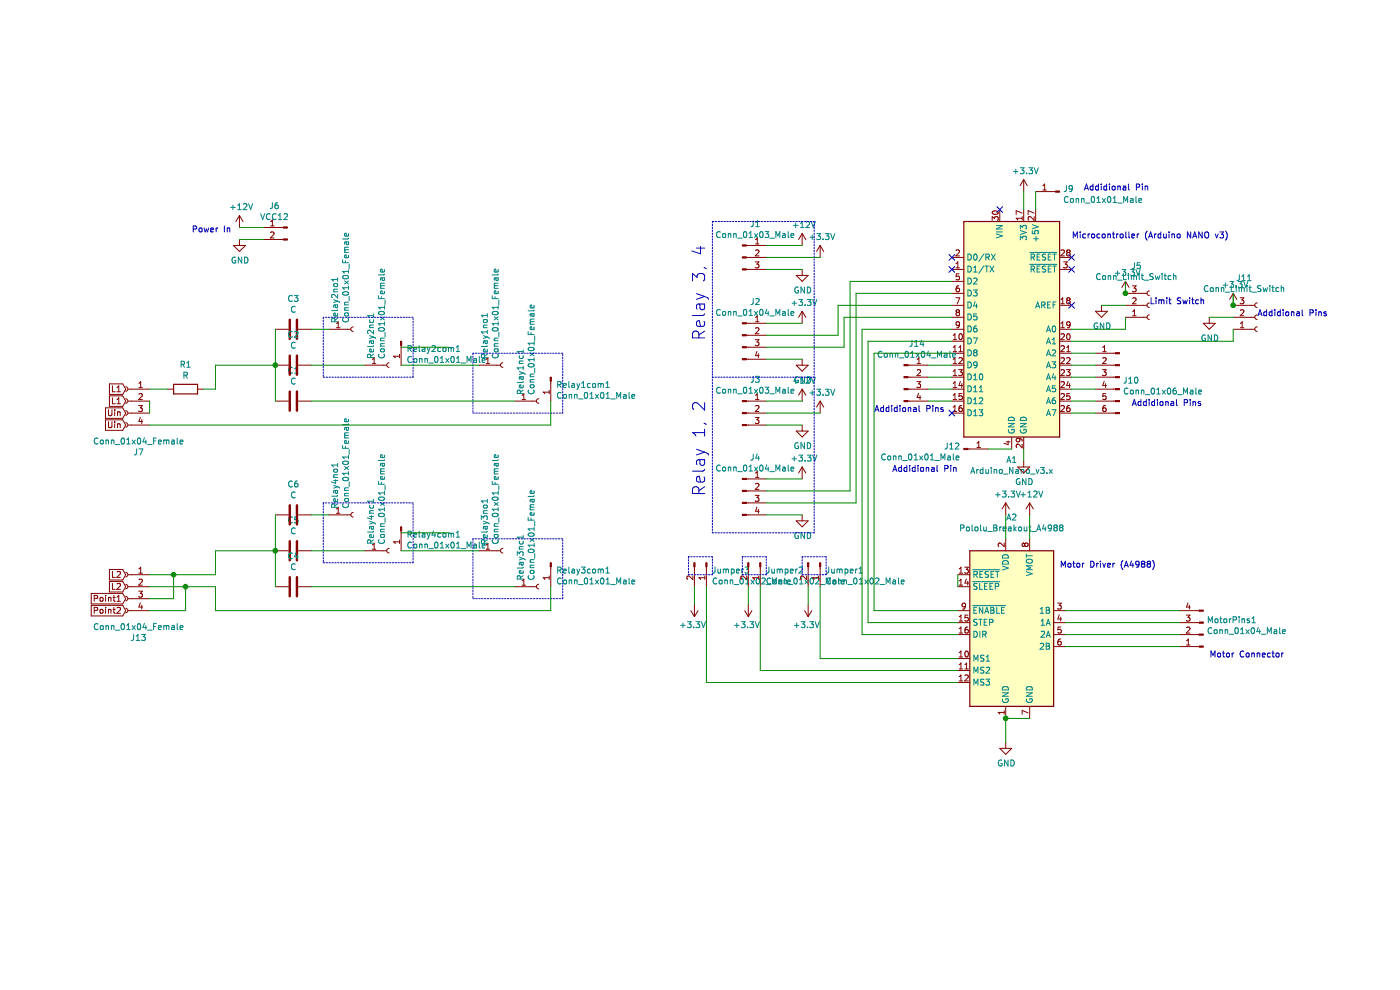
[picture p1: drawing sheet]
EESchema Schematic File Version 4
EELAYER 30 0
EELAYER END
$Descr A4 11693 8268
encoding utf-8
Sheet 1 1
Title "Wireless power transfer"
Date "2020-07-21"
Rev "1"
Comp ""
Comment1 ""
Comment2 ""
Comment3 ""
Comment4 ""
$EndDescr
$Comp
L Connector:Conn_01x04_Male J2
U 1 1
P 6200 2800
F 0 "J2" H 6308 3081 50  0000 C CNN
F 1 "Conn_01x04_Male" H 6308 2990 50  0000 C CNN
F 2 "Connector_PinSocket_2.54mm:PinSocket_1x04_P2.54mm_Vertical" H 6200 2800 50  0001 C CNN
F 3 "~" H 6200 2800 50  0001 C CNN
	1    6200 2800
	1    0    0    -1  
$EndComp
$Comp
L Connector:Conn_01x04_Male J4
U 1 1
P 6200 4100
F 0 "J4" H 6308 4381 50  0000 C CNN
F 1 "Conn_01x04_Male" H 6308 4290 50  0000 C CNN
F 2 "Connector_PinSocket_2.54mm:PinSocket_1x04_P2.54mm_Vertical" H 6200 4100 50  0001 C CNN
F 3 "~" H 6200 4100 50  0001 C CNN
	1    6200 4100
	1    0    0    -1  
$EndComp
$Comp
L power:GND #PWR0101
U 1 1
P 6700 2250
F 0 "#PWR0101" H 6700 2000 50  0001 C CNN
F 1 "GND" H 6705 2077 50  0000 C CNN
F 2 "" H 6700 2250 50  0001 C CNN
F 3 "" H 6700 2250 50  0001 C CNN
	1    6700 2250
	1    0    0    -1  
$EndComp
$Comp
L power:GND #PWR0102
U 1 1
P 6700 3550
F 0 "#PWR0102" H 6700 3300 50  0001 C CNN
F 1 "GND" H 6705 3377 50  0000 C CNN
F 2 "" H 6700 3550 50  0001 C CNN
F 3 "" H 6700 3550 50  0001 C CNN
	1    6700 3550
	1    0    0    -1  
$EndComp
$Comp
L power:+3.3V #PWR0103
U 1 1
P 6700 2700
F 0 "#PWR0103" H 6700 2550 50  0001 C CNN
F 1 "+3.3V" H 6715 2873 50  0000 C CNN
F 2 "" H 6700 2700 50  0001 C CNN
F 3 "" H 6700 2700 50  0001 C CNN
	1    6700 2700
	1    0    0    -1  
$EndComp
$Comp
L power:+3.3V #PWR0104
U 1 1
P 6700 4000
F 0 "#PWR0104" H 6700 3850 50  0001 C CNN
F 1 "+3.3V" H 6715 4173 50  0000 C CNN
F 2 "" H 6700 4000 50  0001 C CNN
F 3 "" H 6700 4000 50  0001 C CNN
	1    6700 4000
	1    0    0    -1  
$EndComp
$Comp
L power:GND #PWR0107
U 1 1
P 6700 4300
F 0 "#PWR0107" H 6700 4050 50  0001 C CNN
F 1 "GND" H 6705 4127 50  0000 C CNN
F 2 "" H 6700 4300 50  0001 C CNN
F 3 "" H 6700 4300 50  0001 C CNN
	1    6700 4300
	1    0    0    -1  
$EndComp
$Comp
L power:GND #PWR0108
U 1 1
P 6700 3000
F 0 "#PWR0108" H 6700 2750 50  0001 C CNN
F 1 "GND" H 6705 2827 50  0000 C CNN
F 2 "" H 6700 3000 50  0001 C CNN
F 3 "" H 6700 3000 50  0001 C CNN
	1    6700 3000
	1    0    0    -1  
$EndComp
$Comp
L Connector:Conn_01x03_Female J5
U 1 1
P 9600 2550
F 0 "J5" H 9492 2225 50  0000 C CNN
F 1 "Conn_Limit_Switch" H 9492 2316 50  0000 C CNN
F 2 "Connector_PinHeader_2.54mm:PinHeader_1x03_P2.54mm_Vertical" H 9600 2550 50  0001 C CNN
F 3 "~" H 9600 2550 50  0001 C CNN
	1    9600 2550
	1    0    0    1   
$EndComp
$Comp
L power:GND #PWR0109
U 1 1
P 9200 2550
F 0 "#PWR0109" H 9200 2300 50  0001 C CNN
F 1 "GND" H 9205 2377 50  0000 C CNN
F 2 "" H 9200 2550 50  0001 C CNN
F 3 "" H 9200 2550 50  0001 C CNN
	1    9200 2550
	1    0    0    -1  
$EndComp
$Comp
L power:+3.3V #PWR0110
U 1 1
P 9400 2450
F 0 "#PWR0110" H 9400 2300 50  0001 C CNN
F 1 "+3.3V" H 9415 2623 50  0000 C CNN
F 2 "" H 9400 2450 50  0001 C CNN
F 3 "" H 9400 2450 50  0001 C CNN
	1    9400 2450
	1    0    0    -1  
$EndComp
Wire Wire Line
	9400 2450 9400 2350
Wire Wire Line
	9400 2650 9400 2750
Wire Wire Line
	6700 2050 6400 2050
Wire Wire Line
	6400 2250 6700 2250
Wire Wire Line
	6700 2700 6400 2700
Wire Wire Line
	6400 3000 6700 3000
Wire Wire Line
	6700 3350 6400 3350
Wire Wire Line
	6400 3550 6700 3550
Wire Wire Line
	6700 4000 6400 4000
Wire Wire Line
	6400 4300 6700 4300
$Comp
L Driver_Motor:Pololu_Breakout_A4988 A2
U 1 1
P 8400 5200
F 0 "A2" H 8450 6081 50  0000 C CNN
F 1 "Pololu_Breakout_A4988" H 8450 5990 50  0000 C CNN
F 2 "Module:Pololu_Breakout-16_15.2x20.3mm" H 8675 4450 50  0001 L CNN
F 3 "https://www.pololu.com/product/2980/pictures" H 8500 4900 50  0001 C CNN
	1    8400 5200
	1    0    0    -1  
$EndComp
$Comp
L power:+12V #PWR09
U 1 1
P 8600 4300
F 0 "#PWR09" H 8600 4150 50  0001 C CNN
F 1 "+12V" H 8615 4473 50  0000 C CNN
F 2 "" H 8600 4300 50  0001 C CNN
F 3 "" H 8600 4300 50  0001 C CNN
	1    8600 4300
	1    0    0    -1  
$EndComp
$Comp
L power:GND #PWR07
U 1 1
P 8400 6200
F 0 "#PWR07" H 8400 5950 50  0001 C CNN
F 1 "GND" H 8405 6027 50  0000 C CNN
F 2 "" H 8400 6200 50  0001 C CNN
F 3 "" H 8400 6200 50  0001 C CNN
	1    8400 6200
	1    0    0    -1  
$EndComp
Wire Wire Line
	8400 6200 8400 6000
Wire Wire Line
	8600 6000 8400 6000
Connection ~ 8400 6000
$Comp
L power:GND #PWR08
U 1 1
P 8550 3850
F 0 "#PWR08" H 8550 3600 50  0001 C CNN
F 1 "GND" H 8555 3677 50  0000 C CNN
F 2 "" H 8550 3850 50  0001 C CNN
F 3 "" H 8550 3850 50  0001 C CNN
	1    8550 3850
	1    0    0    -1  
$EndComp
Wire Wire Line
	8550 3850 8550 3750
$Comp
L power:+3.3V #PWR06
U 1 1
P 8400 4300
F 0 "#PWR06" H 8400 4150 50  0001 C CNN
F 1 "+3.3V" H 8415 4473 50  0000 C CNN
F 2 "" H 8400 4300 50  0001 C CNN
F 3 "" H 8400 4300 50  0001 C CNN
	1    8400 4300
	1    0    0    -1  
$EndComp
$Comp
L power:+12V #PWR04
U 1 1
P 6700 2050
F 0 "#PWR04" H 6700 1900 50  0001 C CNN
F 1 "+12V" H 6715 2223 50  0000 C CNN
F 2 "" H 6700 2050 50  0001 C CNN
F 3 "" H 6700 2050 50  0001 C CNN
	1    6700 2050
	1    0    0    -1  
$EndComp
$Comp
L power:+12V #PWR05
U 1 1
P 6700 3350
F 0 "#PWR05" H 6700 3200 50  0001 C CNN
F 1 "+12V" H 6715 3523 50  0000 C CNN
F 2 "" H 6700 3350 50  0001 C CNN
F 3 "" H 6700 3350 50  0001 C CNN
	1    6700 3350
	1    0    0    -1  
$EndComp
Wire Wire Line
	8400 4500 8400 4300
Wire Wire Line
	8600 4500 8600 4300
Wire Wire Line
	8000 4800 8000 4900
Wire Wire Line
	7200 2750 7200 5300
$Comp
L Connector:Conn_01x02_Male Jumper1
U 1 1
P 6850 4700
F 0 "Jumper1" V 6912 4744 50  0000 L CNN
F 1 "Conn_01x02_Male" V 7003 4744 50  0000 L CNN
F 2 "Connector_PinHeader_2.54mm:PinHeader_1x02_P2.54mm_Vertical" H 6850 4700 50  0001 C CNN
F 3 "~" H 6850 4700 50  0001 C CNN
	1    6850 4700
	0    1    1    0   
$EndComp
$Comp
L Connector:Conn_01x02_Male Jumper2
U 1 1
P 6350 4700
F 0 "Jumper2" V 6412 4744 50  0000 L CNN
F 1 "Conn_01x02_Male" V 6503 4744 50  0000 L CNN
F 2 "Connector_PinHeader_2.54mm:PinHeader_1x02_P2.54mm_Vertical" H 6350 4700 50  0001 C CNN
F 3 "~" H 6350 4700 50  0001 C CNN
	1    6350 4700
	0    1    1    0   
$EndComp
Wire Wire Line
	6850 4900 6850 5500
Wire Wire Line
	6850 5500 8000 5500
Wire Wire Line
	8000 5600 6350 5600
Wire Wire Line
	6350 5600 6350 4900
Wire Wire Line
	8000 5700 5900 5700
Wire Wire Line
	5900 5700 5900 4900
$Comp
L power:+3.3V #PWR03
U 1 1
P 6750 5050
F 0 "#PWR03" H 6750 4900 50  0001 C CNN
F 1 "+3.3V" H 6765 5223 50  0000 C CNN
F 2 "" H 6750 5050 50  0001 C CNN
F 3 "" H 6750 5050 50  0001 C CNN
	1    6750 5050
	-1   0    0    1   
$EndComp
$Comp
L power:+3.3V #PWR02
U 1 1
P 6250 5050
F 0 "#PWR02" H 6250 4900 50  0001 C CNN
F 1 "+3.3V" H 6265 5223 50  0000 C CNN
F 2 "" H 6250 5050 50  0001 C CNN
F 3 "" H 6250 5050 50  0001 C CNN
	1    6250 5050
	-1   0    0    1   
$EndComp
$Comp
L power:+3.3V #PWR01
U 1 1
P 5800 5050
F 0 "#PWR01" H 5800 4900 50  0001 C CNN
F 1 "+3.3V" H 5815 5223 50  0000 C CNN
F 2 "" H 5800 5050 50  0001 C CNN
F 3 "" H 5800 5050 50  0001 C CNN
	1    5800 5050
	-1   0    0    1   
$EndComp
Wire Wire Line
	6750 4900 6750 5050
Wire Wire Line
	6250 5050 6250 4900
Wire Wire Line
	5800 4900 5800 5050
$Comp
L Connector:Conn_01x04_Male MotorPins1
U 1 1
P 10050 5300
F 0 "MotorPins1" H 10022 5182 50  0000 R CNN
F 1 "Conn_01x04_Male" H 10022 5273 50  0000 R CNN
F 2 "Connector_PinHeader_2.54mm:PinHeader_1x04_P2.54mm_Vertical" H 10050 5300 50  0001 C CNN
F 3 "~" H 10050 5300 50  0001 C CNN
	1    10050 5300
	-1   0    0    1   
$EndComp
Wire Wire Line
	8900 5100 9850 5100
Wire Wire Line
	9850 5200 8900 5200
NoConn ~ 8950 2250
NoConn ~ 8950 2150
NoConn ~ 8350 1750
NoConn ~ 8950 2550
NoConn ~ 7950 3450
NoConn ~ 7950 2250
NoConn ~ 7950 2150
$Comp
L Connector:Conn_01x02_Male Jumper3
U 1 1
P 5900 4700
F 0 "Jumper3" V 5962 4744 50  0000 L CNN
F 1 "Conn_01x02_Male" V 6053 4744 50  0000 L CNN
F 2 "Connector_PinHeader_2.54mm:PinHeader_1x02_P2.54mm_Vertical" H 5900 4700 50  0001 C CNN
F 3 "~" H 5900 4700 50  0001 C CNN
	1    5900 4700
	0    1    1    0   
$EndComp
$Comp
L power:+12V #PWR010
U 1 1
P 2000 1900
F 0 "#PWR010" H 2000 1750 50  0001 C CNN
F 1 "+12V" H 2015 2073 50  0000 C CNN
F 2 "" H 2000 1900 50  0001 C CNN
F 3 "" H 2000 1900 50  0001 C CNN
	1    2000 1900
	1    0    0    -1  
$EndComp
$Comp
L power:GND #PWR011
U 1 1
P 2000 2000
F 0 "#PWR011" H 2000 1750 50  0001 C CNN
F 1 "GND" H 2005 1827 50  0000 C CNN
F 2 "" H 2000 2000 50  0001 C CNN
F 3 "" H 2000 2000 50  0001 C CNN
	1    2000 2000
	1    0    0    -1  
$EndComp
$Comp
L power:+3.3V #PWR0105
U 1 1
P 8550 1600
F 0 "#PWR0105" H 8550 1450 50  0001 C CNN
F 1 "+3.3V" H 8565 1773 50  0000 C CNN
F 2 "" H 8550 1600 50  0001 C CNN
F 3 "" H 8550 1600 50  0001 C CNN
	1    8550 1600
	1    0    0    -1  
$EndComp
Wire Wire Line
	8550 1600 8550 1750
$Comp
L Connector:Conn_01x03_Male J3
U 1 1
P 6200 3450
F 0 "J3" H 6308 3731 50  0000 C CNN
F 1 "Conn_01x03_Male" H 6308 3640 50  0000 C CNN
F 2 "Connector_PinSocket_2.54mm:PinSocket_1x03_P2.54mm_Vertical" H 6200 3450 50  0001 C CNN
F 3 "~" H 6200 3450 50  0001 C CNN
	1    6200 3450
	1    0    0    -1  
$EndComp
Wire Notes Line
	5950 1850 6800 1850
Wire Notes Line
	6800 3150 5950 3150
Wire Notes Line
	6800 4450 5950 4450
Wire Notes Line
	6800 1850 6800 4450
Wire Notes Line
	5950 1850 5950 4450
Text Notes 5900 2850 1    101  ~ 0
Relay 3, 4 
Text Notes 5900 4150 1    101  ~ 0
Relay 1, 2
Text Notes 1600 1950 0    50   ~ 0
Power In
Text Notes 9600 2550 0    50   ~ 0
Limit Switch
Text Notes 10100 5500 0    50   ~ 0
Motor Connector
Text Notes 8850 4750 0    50   ~ 0
Motor Driver (A4988)
Text Notes 8950 2000 0    50   ~ 0
Microcontroller (Arduino NANO v3)
$Comp
L Connector:Conn_01x04_Female J7
U 1 1
P 1050 3350
F 0 "J7" H 942 2925 50  0000 C CNN
F 1 "Conn_01x04_Female" H 942 3016 50  0000 C CNN
F 2 "TerminalBlock_Phoenix:TerminalBlock_Phoenix_MKDS-1,5-4-5.08_1x04_P5.08mm_Horizontal" H 1050 3350 50  0001 C CNN
F 3 "~" H 1050 3350 50  0001 C CNN
	1    1050 3350
	-1   0    0    -1  
$EndComp
$Comp
L Device:C C2
U 1 1
P 2450 3050
F 0 "C2" V 2702 3050 50  0000 C CNN
F 1 "C" V 2611 3050 50  0000 C CNN
F 2 "Capacitor_THT:C_Disc_D5.0mm_W2.5mm_P5.00mm" H 2488 2900 50  0001 C CNN
F 3 "~" H 2450 3050 50  0001 C CNN
	1    2450 3050
	0    -1   -1   0   
$EndComp
$Comp
L Device:C C3
U 1 1
P 2450 2750
F 0 "C3" V 2702 2750 50  0000 C CNN
F 1 "C" V 2611 2750 50  0000 C CNN
F 2 "Capacitor_THT:C_Disc_D5.0mm_W2.5mm_P5.00mm" H 2488 2600 50  0001 C CNN
F 3 "~" H 2450 2750 50  0001 C CNN
	1    2450 2750
	0    -1   -1   0   
$EndComp
$Comp
L Device:C C1
U 1 1
P 2450 3350
F 0 "C1" V 2702 3350 50  0000 C CNN
F 1 "C" V 2611 3350 50  0000 C CNN
F 2 "Capacitor_THT:C_Disc_D5.0mm_W2.5mm_P5.00mm" H 2488 3200 50  0001 C CNN
F 3 "~" H 2450 3350 50  0001 C CNN
	1    2450 3350
	0    -1   -1   0   
$EndComp
Wire Wire Line
	1250 3350 1250 3450
Wire Wire Line
	3350 2900 3750 2900
Text GLabel 1050 3350 0    50   Input ~ 0
L1
Text GLabel 1050 3250 0    50   Input ~ 0
L1
Text GLabel 1050 3450 0    50   Input ~ 0
Uin
Text GLabel 1050 3550 0    50   Input ~ 0
Uin
$Comp
L Connector:Conn_01x01_Female Relay1nc1
U 1 1
P 4500 3350
F 0 "Relay1nc1" V 4346 3398 50  0000 L CNN
F 1 "Conn_01x01_Female" V 4437 3398 50  0000 L CNN
F 2 "Connector_Wire:SolderWire-1sqmm_1x01_D1.4mm_OD2.7mm" H 4500 3350 50  0001 C CNN
F 3 "~" H 4500 3350 50  0001 C CNN
	1    4500 3350
	1    0    0    -1  
$EndComp
$Comp
L Connector:Conn_01x01_Male Relay1com1
U 1 1
P 4600 3150
F 0 "Relay1com1" V 4662 3194 50  0000 L CNN
F 1 "Conn_01x01_Male" V 4753 3194 50  0000 L CNN
F 2 "Connector_Wire:SolderWire-1sqmm_1x01_D1.4mm_OD2.7mm" H 4600 3150 50  0001 C CNN
F 3 "~" H 4600 3150 50  0001 C CNN
	1    4600 3150
	0    1    1    0   
$EndComp
$Comp
L Connector:Conn_01x01_Female Relay2no1
U 1 1
P 2950 2750
F 0 "Relay2no1" V 2796 2798 50  0000 L CNN
F 1 "Conn_01x01_Female" V 2887 2798 50  0000 L CNN
F 2 "Connector_Wire:SolderWire-1sqmm_1x01_D1.4mm_OD2.7mm" H 2950 2750 50  0001 C CNN
F 3 "~" H 2950 2750 50  0001 C CNN
	1    2950 2750
	1    0    0    -1  
$EndComp
$Comp
L Connector:Conn_01x01_Male Relay2com1
U 1 1
P 3350 2850
F 0 "Relay2com1" V 3412 2894 50  0000 L CNN
F 1 "Conn_01x01_Male" V 3503 2894 50  0000 L CNN
F 2 "Connector_Wire:SolderWire-1sqmm_1x01_D1.4mm_OD2.7mm" H 3350 2850 50  0001 C CNN
F 3 "~" H 3350 2850 50  0001 C CNN
	1    3350 2850
	0    1    1    0   
$EndComp
Wire Wire Line
	7250 5200 7250 2850
Wire Wire Line
	6400 2900 7050 2900
Wire Wire Line
	6400 2800 7000 2800
Wire Wire Line
	7000 2800 7000 2550
Wire Wire Line
	7050 2900 7050 2650
Wire Wire Line
	6400 4200 7150 4200
Wire Wire Line
	7150 4200 7150 2450
Wire Wire Line
	7100 2350 7100 4100
Wire Wire Line
	7100 4100 6400 4100
$Comp
L Connector:Conn_01x02_Male J6
U 1 1
P 2400 1900
F 0 "J6" H 2508 2081 50  0000 C CNN
F 1 "VCC12" H 2508 1990 50  0000 C CNN
F 2 "TerminalBlock_Phoenix:TerminalBlock_Phoenix_MKDS-1,5-2-5.08_1x02_P5.08mm_Horizontal" H 2400 1900 50  0001 C CNN
F 3 "~" H 2400 1900 50  0001 C CNN
	1    2400 1900
	-1   0    0    -1  
$EndComp
Wire Wire Line
	2000 1900 2200 1900
$Comp
L Connector:Conn_01x03_Male J1
U 1 1
P 6200 2150
F 0 "J1" H 6308 2431 50  0000 C CNN
F 1 "Conn_01x03_Male" H 6308 2340 50  0000 C CNN
F 2 "Connector_PinSocket_2.54mm:PinSocket_1x03_P2.54mm_Vertical" H 6200 2150 50  0001 C CNN
F 3 "~" H 6200 2150 50  0001 C CNN
	1    6200 2150
	1    0    0    -1  
$EndComp
$Comp
L power:+3.3V #PWR0106
U 1 1
P 6850 3450
F 0 "#PWR0106" H 6850 3300 50  0001 C CNN
F 1 "+3.3V" H 6865 3623 50  0000 C CNN
F 2 "" H 6850 3450 50  0001 C CNN
F 3 "" H 6850 3450 50  0001 C CNN
	1    6850 3450
	1    0    0    -1  
$EndComp
$Comp
L power:+3.3V #PWR0111
U 1 1
P 6850 2150
F 0 "#PWR0111" H 6850 2000 50  0001 C CNN
F 1 "+3.3V" H 6865 2323 50  0000 C CNN
F 2 "" H 6850 2150 50  0001 C CNN
F 3 "" H 6850 2150 50  0001 C CNN
	1    6850 2150
	1    0    0    -1  
$EndComp
Wire Wire Line
	6850 2150 6400 2150
Wire Wire Line
	6850 3450 6400 3450
Wire Wire Line
	2200 2000 2000 2000
Wire Notes Line
	3950 2950 3950 3450
Wire Notes Line
	3950 3450 4700 3450
Wire Notes Line
	4700 3450 4700 2950
Wire Notes Line
	4700 2950 3950 2950
Wire Notes Line
	2700 3150 3450 3150
Wire Notes Line
	3450 3150 3450 2650
Wire Notes Line
	3450 2650 2700 2650
Wire Notes Line
	5750 4650 5750 4800
Wire Notes Line
	5750 4800 5950 4800
Wire Notes Line
	5950 4800 5950 4650
Wire Notes Line
	5950 4650 5750 4650
Wire Notes Line
	6200 4650 6200 4800
Wire Notes Line
	6200 4800 6400 4800
Wire Notes Line
	6400 4800 6400 4650
Wire Notes Line
	6400 4650 6200 4650
Wire Notes Line
	6700 4650 6700 4800
Wire Notes Line
	6700 4800 6900 4800
Wire Notes Line
	6900 4800 6900 4650
Wire Notes Line
	6900 4650 6700 4650
Wire Wire Line
	7100 2350 7950 2350
Wire Wire Line
	7150 2450 7950 2450
Wire Wire Line
	7000 2550 7950 2550
Wire Wire Line
	7050 2650 7950 2650
Wire Wire Line
	7200 2750 7950 2750
Wire Wire Line
	7250 2850 7950 2850
Wire Wire Line
	7200 5300 8000 5300
Wire Wire Line
	7250 5200 8000 5200
Wire Wire Line
	7950 3050 7750 3050
Wire Wire Line
	7750 3150 7950 3150
Wire Wire Line
	7950 3250 7750 3250
Wire Wire Line
	7750 3350 7950 3350
Connection ~ 9400 2450
Wire Wire Line
	9400 2550 9200 2550
Wire Wire Line
	9400 2750 8950 2750
$Comp
L Connector:Conn_01x03_Female J11
U 1 1
P 10500 2650
F 0 "J11" H 10392 2325 50  0000 C CNN
F 1 "Conn_Limit_Switch" H 10392 2416 50  0000 C CNN
F 2 "Connector_PinHeader_2.54mm:PinHeader_1x03_P2.54mm_Vertical" H 10500 2650 50  0001 C CNN
F 3 "~" H 10500 2650 50  0001 C CNN
	1    10500 2650
	1    0    0    1   
$EndComp
$Comp
L power:GND #PWR0112
U 1 1
P 10100 2650
F 0 "#PWR0112" H 10100 2400 50  0001 C CNN
F 1 "GND" H 10105 2477 50  0000 C CNN
F 2 "" H 10100 2650 50  0001 C CNN
F 3 "" H 10100 2650 50  0001 C CNN
	1    10100 2650
	1    0    0    -1  
$EndComp
$Comp
L power:+3.3V #PWR0114
U 1 1
P 10300 2550
F 0 "#PWR0114" H 10300 2400 50  0001 C CNN
F 1 "+3.3V" H 10315 2723 50  0000 C CNN
F 2 "" H 10300 2550 50  0001 C CNN
F 3 "" H 10300 2550 50  0001 C CNN
	1    10300 2550
	1    0    0    -1  
$EndComp
Wire Wire Line
	10300 2550 10300 2450
Wire Wire Line
	10300 2750 10300 2850
Text Notes 10500 2650 0    50   ~ 0
Addidional Pins
Connection ~ 10300 2550
Wire Wire Line
	10300 2650 10100 2650
Wire Wire Line
	10300 2850 8950 2850
$Comp
L MCU_Module:Arduino_Nano_v3.x A1
U 1 1
P 8450 2750
F 0 "A1" H 8450 1661 50  0000 C CNN
F 1 "Arduino_Nano_v3.x" H 8450 1570 50  0000 C CNN
F 2 "Module:Arduino_Nano" H 8450 2750 50  0001 C CIN
F 3 "http://www.mouser.com/pdfdocs/Gravitech_Arduino_Nano3_0.pdf" H 8450 2750 50  0001 C CNN
	1    8450 2750
	1    0    0    -1  
$EndComp
$Comp
L Connector:Conn_01x01_Male J9
U 1 1
P 8850 1600
F 0 "J9" H 8822 1624 50  0000 R CNN
F 1 "Conn_01x01_Male" H 8822 1533 50  0000 R CNN
F 2 "Connector_PinHeader_2.54mm:PinHeader_1x01_P2.54mm_Vertical" H 8850 1600 50  0001 C CNN
F 3 "~" H 8850 1600 50  0001 C CNN
	1    8850 1600
	-1   0    0    -1  
$EndComp
Wire Wire Line
	8650 1600 8650 1750
$Comp
L Connector:Conn_01x06_Male J10
U 1 1
P 9350 3150
F 0 "J10" H 9322 3124 50  0000 R CNN
F 1 "Conn_01x06_Male" H 9322 3033 50  0000 R CNN
F 2 "Connector_PinHeader_2.54mm:PinHeader_1x06_P2.54mm_Vertical" H 9350 3150 50  0001 C CNN
F 3 "~" H 9350 3150 50  0001 C CNN
	1    9350 3150
	-1   0    0    -1  
$EndComp
Wire Wire Line
	9150 2950 8950 2950
Wire Wire Line
	8950 3050 9150 3050
Wire Wire Line
	9150 3150 8950 3150
Wire Wire Line
	8950 3250 9150 3250
Wire Wire Line
	9150 3350 8950 3350
Wire Wire Line
	8950 3450 9150 3450
$Comp
L Connector:Conn_01x01_Male J12
U 1 1
P 8050 3750
F 0 "J12" H 8022 3774 50  0000 R CNN
F 1 "Conn_01x01_Male" H 8022 3683 50  0000 R CNN
F 2 "Connector_PinHeader_2.54mm:PinHeader_1x01_P2.54mm_Vertical" H 8050 3750 50  0001 C CNN
F 3 "~" H 8050 3750 50  0001 C CNN
	1    8050 3750
	1    0    0    -1  
$EndComp
Wire Wire Line
	8450 3750 8250 3750
$Comp
L Connector:Conn_01x04_Female J13
U 1 1
P 1050 4900
F 0 "J13" H 942 4475 50  0000 C CNN
F 1 "Conn_01x04_Female" H 942 4566 50  0000 C CNN
F 2 "TerminalBlock_Phoenix:TerminalBlock_Phoenix_MKDS-1,5-4-5.08_1x04_P5.08mm_Horizontal" H 1050 4900 50  0001 C CNN
F 3 "~" H 1050 4900 50  0001 C CNN
	1    1050 4900
	-1   0    0    -1  
$EndComp
Text GLabel 1050 4900 0    50   Input ~ 0
L2
Text GLabel 1050 4800 0    50   Input ~ 0
L2
Text GLabel 1050 5000 0    50   Input ~ 0
Point1
Text GLabel 1050 5100 0    50   Input ~ 0
Point2
$Comp
L Connector:Conn_01x01_Female Relay1no1
U 1 1
P 4200 3050
F 0 "Relay1no1" V 4046 3098 50  0000 L CNN
F 1 "Conn_01x01_Female" V 4137 3098 50  0000 L CNN
F 2 "Connector_Wire:SolderWire-1sqmm_1x01_D1.4mm_OD2.7mm" H 4200 3050 50  0001 C CNN
F 3 "~" H 4200 3050 50  0001 C CNN
	1    4200 3050
	1    0    0    -1  
$EndComp
$Comp
L Connector:Conn_01x01_Female Relay2nc1
U 1 1
P 3250 3050
F 0 "Relay2nc1" V 3096 3098 50  0000 L CNN
F 1 "Conn_01x01_Female" V 3187 3098 50  0000 L CNN
F 2 "Connector_Wire:SolderWire-1sqmm_1x01_D1.4mm_OD2.7mm" H 3250 3050 50  0001 C CNN
F 3 "~" H 3250 3050 50  0001 C CNN
	1    3250 3050
	1    0    0    -1  
$EndComp
Wire Notes Line
	2700 2650 2700 3150
Wire Wire Line
	2600 2750 2750 2750
Wire Wire Line
	2600 3050 3050 3050
Wire Wire Line
	3350 3050 4000 3050
Wire Wire Line
	2600 3350 4300 3350
$Comp
L Device:C C5
U 1 1
P 2450 4600
F 0 "C5" V 2702 4600 50  0000 C CNN
F 1 "C" V 2611 4600 50  0000 C CNN
F 2 "Capacitor_THT:C_Disc_D5.0mm_W2.5mm_P5.00mm" H 2488 4450 50  0001 C CNN
F 3 "~" H 2450 4600 50  0001 C CNN
	1    2450 4600
	0    -1   -1   0   
$EndComp
$Comp
L Device:C C6
U 1 1
P 2450 4300
F 0 "C6" V 2702 4300 50  0000 C CNN
F 1 "C" V 2611 4300 50  0000 C CNN
F 2 "Capacitor_THT:C_Disc_D5.0mm_W2.5mm_P5.00mm" H 2488 4150 50  0001 C CNN
F 3 "~" H 2450 4300 50  0001 C CNN
	1    2450 4300
	0    -1   -1   0   
$EndComp
$Comp
L Device:C C4
U 1 1
P 2450 4900
F 0 "C4" V 2702 4900 50  0000 C CNN
F 1 "C" V 2611 4900 50  0000 C CNN
F 2 "Capacitor_THT:C_Disc_D5.0mm_W2.5mm_P5.00mm" H 2488 4750 50  0001 C CNN
F 3 "~" H 2450 4900 50  0001 C CNN
	1    2450 4900
	0    -1   -1   0   
$EndComp
Wire Wire Line
	3350 4450 3750 4450
$Comp
L Connector:Conn_01x01_Female Relay3nc1
U 1 1
P 4500 4900
F 0 "Relay3nc1" V 4346 4948 50  0000 L CNN
F 1 "Conn_01x01_Female" V 4437 4948 50  0000 L CNN
F 2 "Connector_Wire:SolderWire-1sqmm_1x01_D1.4mm_OD2.7mm" H 4500 4900 50  0001 C CNN
F 3 "~" H 4500 4900 50  0001 C CNN
	1    4500 4900
	1    0    0    -1  
$EndComp
$Comp
L Connector:Conn_01x01_Male Relay3com1
U 1 1
P 4600 4700
F 0 "Relay3com1" V 4662 4744 50  0000 L CNN
F 1 "Conn_01x01_Male" V 4753 4744 50  0000 L CNN
F 2 "Connector_Wire:SolderWire-1sqmm_1x01_D1.4mm_OD2.7mm" H 4600 4700 50  0001 C CNN
F 3 "~" H 4600 4700 50  0001 C CNN
	1    4600 4700
	0    1    1    0   
$EndComp
$Comp
L Connector:Conn_01x01_Female Relay4no1
U 1 1
P 2950 4300
F 0 "Relay4no1" V 2796 4348 50  0000 L CNN
F 1 "Conn_01x01_Female" V 2887 4348 50  0000 L CNN
F 2 "Connector_Wire:SolderWire-1sqmm_1x01_D1.4mm_OD2.7mm" H 2950 4300 50  0001 C CNN
F 3 "~" H 2950 4300 50  0001 C CNN
	1    2950 4300
	1    0    0    -1  
$EndComp
$Comp
L Connector:Conn_01x01_Male Relay4com1
U 1 1
P 3350 4400
F 0 "Relay4com1" V 3412 4444 50  0000 L CNN
F 1 "Conn_01x01_Male" V 3503 4444 50  0000 L CNN
F 2 "Connector_Wire:SolderWire-1sqmm_1x01_D1.4mm_OD2.7mm" H 3350 4400 50  0001 C CNN
F 3 "~" H 3350 4400 50  0001 C CNN
	1    3350 4400
	0    1    1    0   
$EndComp
Wire Notes Line
	3950 4500 3950 5000
Wire Notes Line
	3950 5000 4700 5000
Wire Notes Line
	4700 5000 4700 4500
Wire Notes Line
	4700 4500 3950 4500
Wire Notes Line
	2700 4700 3450 4700
Wire Notes Line
	3450 4700 3450 4200
Wire Notes Line
	3450 4200 2700 4200
$Comp
L Connector:Conn_01x01_Female Relay3no1
U 1 1
P 4200 4600
F 0 "Relay3no1" V 4046 4648 50  0000 L CNN
F 1 "Conn_01x01_Female" V 4137 4648 50  0000 L CNN
F 2 "Connector_Wire:SolderWire-1sqmm_1x01_D1.4mm_OD2.7mm" H 4200 4600 50  0001 C CNN
F 3 "~" H 4200 4600 50  0001 C CNN
	1    4200 4600
	1    0    0    -1  
$EndComp
$Comp
L Connector:Conn_01x01_Female Relay4nc1
U 1 1
P 3250 4600
F 0 "Relay4nc1" V 3096 4648 50  0000 L CNN
F 1 "Conn_01x01_Female" V 3187 4648 50  0000 L CNN
F 2 "Connector_Wire:SolderWire-1sqmm_1x01_D1.4mm_OD2.7mm" H 3250 4600 50  0001 C CNN
F 3 "~" H 3250 4600 50  0001 C CNN
	1    3250 4600
	1    0    0    -1  
$EndComp
Wire Notes Line
	2700 4200 2700 4700
Wire Wire Line
	2600 4300 2750 4300
Wire Wire Line
	2600 4600 3050 4600
Wire Wire Line
	3350 4600 4000 4600
Wire Wire Line
	2600 4900 4300 4900
Wire Wire Line
	2300 2750 2300 3050
Connection ~ 2300 3050
Wire Wire Line
	2300 3050 2300 3350
Wire Wire Line
	2300 4300 2300 4600
Connection ~ 2300 4600
Wire Wire Line
	2300 4600 2300 4900
Wire Wire Line
	4600 3550 4600 3350
Wire Wire Line
	1800 4800 1800 4600
Wire Wire Line
	1800 4600 2300 4600
Wire Wire Line
	4600 5100 4600 4900
Wire Wire Line
	1800 4900 1800 5100
Wire Wire Line
	1800 5100 4600 5100
Wire Wire Line
	1250 4900 1550 4900
Wire Wire Line
	1250 4800 1450 4800
Wire Wire Line
	1250 5100 1550 5100
Wire Wire Line
	1550 5100 1550 4900
Connection ~ 1550 4900
Wire Wire Line
	1550 4900 1800 4900
Wire Wire Line
	1250 5000 1450 5000
Wire Wire Line
	1450 5000 1450 4800
Connection ~ 1450 4800
Wire Wire Line
	1450 4800 1800 4800
Wire Wire Line
	9850 5400 8900 5400
Wire Wire Line
	8900 5300 9850 5300
$Comp
L Connector:Conn_01x04_Male J14
U 1 1
P 7550 3150
F 0 "J14" H 7658 3431 50  0000 C CNN
F 1 "Conn_01x04_Male" H 7658 3340 50  0000 C CNN
F 2 "Connector_PinHeader_2.54mm:PinHeader_1x04_P2.54mm_Vertical" H 7550 3150 50  0001 C CNN
F 3 "~" H 7550 3150 50  0001 C CNN
	1    7550 3150
	1    0    0    -1  
$EndComp
Wire Wire Line
	7300 5100 7300 2950
Wire Wire Line
	7300 2950 7950 2950
Wire Wire Line
	7300 5100 8000 5100
Text Notes 9050 1600 0    50   ~ 0
Addidional Pin
Text Notes 9450 3400 0    50   ~ 0
Addidional Pins
Text Notes 7450 3950 0    50   ~ 0
Addidional Pin
Text Notes 7300 3450 0    50   ~ 0
Addidional Pins
$Comp
L Device:R R1
U 1 1
P 1550 3250
F 0 "R1" V 1343 3250 50  0000 C CNN
F 1 "R" V 1434 3250 50  0000 C CNN
F 2 "Resistor_THT:R_Axial_DIN0207_L6.3mm_D2.5mm_P10.16mm_Horizontal" V 1480 3250 50  0001 C CNN
F 3 "~" H 1550 3250 50  0001 C CNN
	1    1550 3250
	0    1    1    0   
$EndComp
Wire Wire Line
	1800 3050 2300 3050
Wire Wire Line
	1800 3050 1800 3250
Wire Wire Line
	1800 3250 1700 3250
Wire Wire Line
	1400 3250 1250 3250
Wire Wire Line
	1250 3550 4600 3550
$EndSCHEMATC
